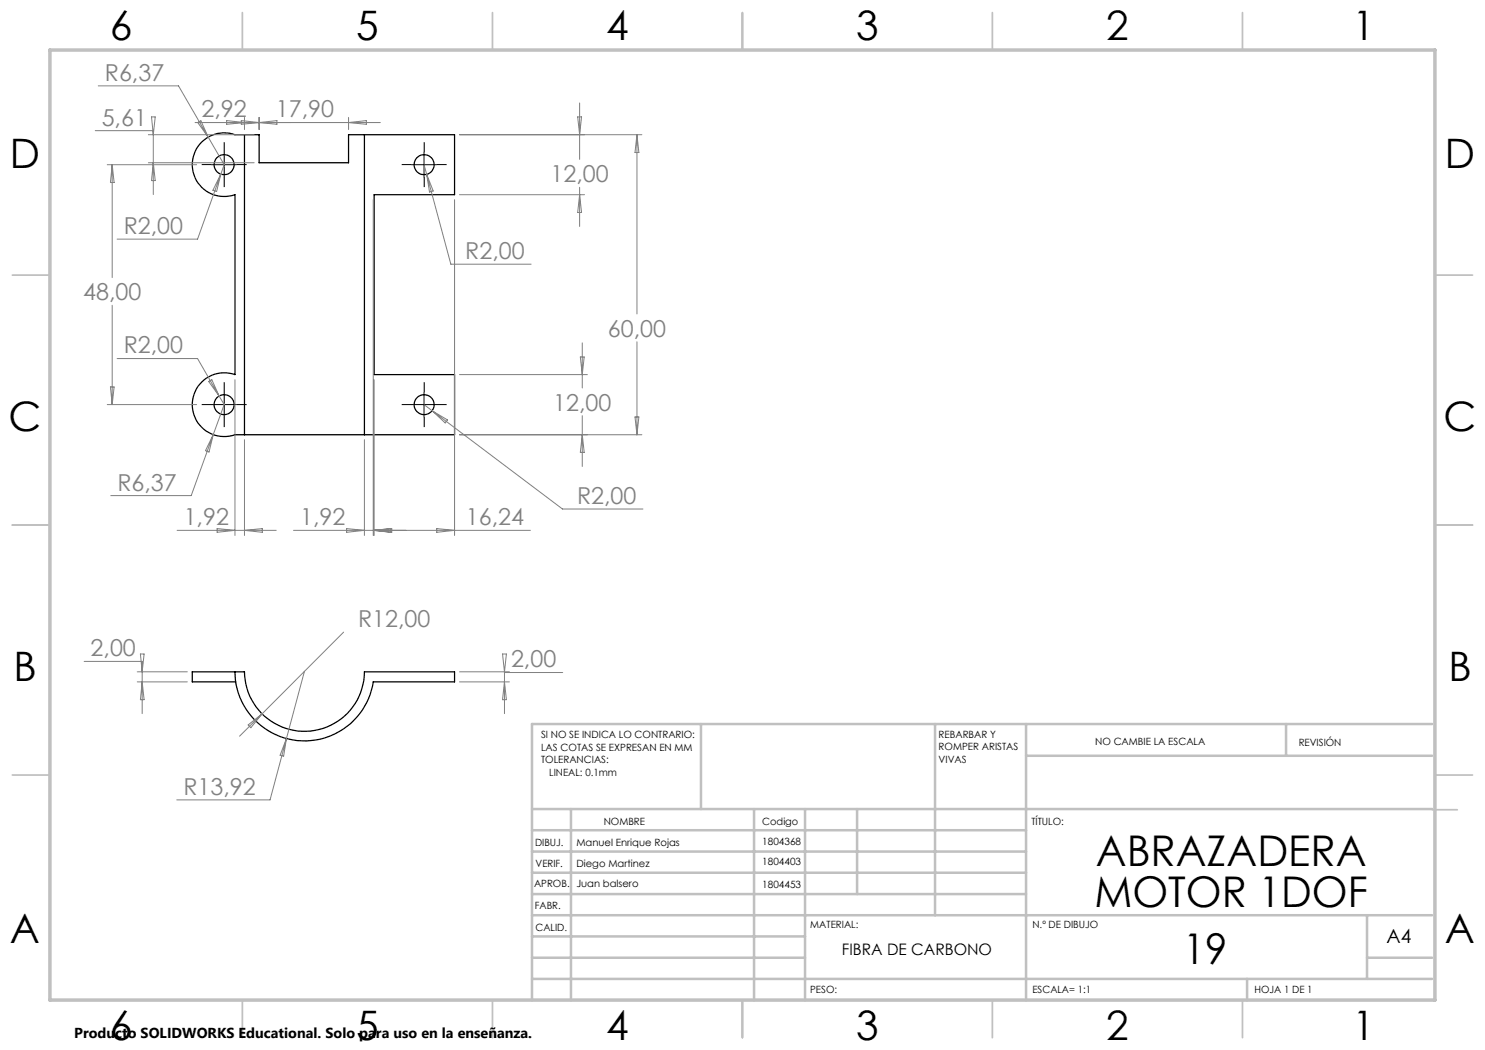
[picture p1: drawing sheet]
<svg xmlns="http://www.w3.org/2000/svg" width="297mm" height="210mm" viewBox="0 0 297 210" stroke-linecap="round" stroke-linejoin="round" font-family="sans-serif">
<g fill="none" stroke="#000" stroke-width=".25">
<path d="M48.9 26.9h2.9v5.7h17.9v-5.7h3.2M48.9 26.9h-1.9a6.4 6.4 0 0 0-8.6 6 6.4 6.4 0 0 0 8.6 6v36a6.4 6.4 0 0 0-8.6 6 6.4 6.4 0 0 0 8.6 6.1h1.9M48.9 26.9v60.1M72.9 26.9h18v12h-16.1v36h16.1v12.1h-18M72.9 26.9v60.1M48.9 87h24M47 134.4h-8.5v2h8.6M47 134.4h1.9a12 12 0 0 0 12 11.9 12 12 0 0 0 12-11.9h18v2h-16.3a13.9 13.9 0 0 1-14.7 11.7 13.9 13.9 0 0 1-12.9-13.7z"/>
<circle cx="44.8" cy="32.9" r="2"/>
<circle cx="84.8" cy="32.9" r="2"/>
<circle cx="44.8" cy="80.9" r="1.99"/>
<circle cx="84.8" cy="80.9" r="1.99"/>
</g>
<g fill="none" stroke="#000" stroke-width=".2" stroke-dasharray="15.2 1.3 1.3 1.3" stroke-linecap="butt">
<path d="M42.3 32.9h-2M44.8 30.4v-2M44.8 35.4v2M47.3 32.9h2M82.3 32.9h-2M84.8 30.4v-2M84.8 35.4v2M87.3 32.9h2M44.8 78.4v-2M84.8 78.4v-2M42.3 80.9h-2M44.8 83.4v2"/>
<path d="M47.3 80.9h2M82.3 80.9h-2M84.8 83.4v2M87.3 80.9h2"/>
</g>
<path d="M42.3 32.9h5M44.8 30.4v5M82.3 32.9h5M84.8 30.4v5M44.8 78.4v5M84.8 78.4v5M42.3 80.9h5M82.3 80.9h5" fill="none" stroke="#000" stroke-width=".2"/>
<g fill="none" stroke="#808080" stroke-width=".2">
<path d="M19.6 17.2h16.1l9.1 15.7-5.3 14.9h-16.1M19 26.1h11.7v12.8M21.4 32.9h17.9M22.4 32.9v22.6M22.4 32.9l.4 3.6h-.7zM29.7 26.9h21.1M29.7 32.6h21.1M30.3 23.4h.7l-.3 3.5zM30.7 32.6l.3 3.5h-.7zM39 24.5h37.1M39.5 24.5l.7-.3 1.4 3.2zM44.2 34.8l-.9 3.5-.7-.2z"/>
<path d="M45.3 24.1l3.6 .4-3.6 .4zM48.3 24.1l3.5 .4-3.5 .4zM48.9 23.5v2.4M51.8 23.5v2.4M51.8 24.5l3.6-.4v.8zM69.7 23.5v2.4M69.7 24.5l3.6-.4v.8zM74.6 39.9v67.2M84.8 32.9l.5 2M85.3 34.9l4.9 17.9h16M85.3 34.9l1.3 3.3-.7 .2zM90.9 39.9v67.2"/>
<path d="M91.9 26.9h36.5M91.9 38.9h25M115.5 23.4h.8l-.4 3.5zM115.9 20.6v11.3M115.9 37.5v7.8M115.9 38.9l.4 3.6h-.8zM127.4 26.9v35.9M127.4 26.9l.4 3.6h-.8zM22.1 77.4h.7l-.4 3.5zM22.4 61.1v19.8M23.4 71.7h16.1l4.3 7.5M41.7 76.3l.7-.4 1.4 3.3z"/>
<path d="M43.8 79.2l1 1.7-2.1 6M47 75.9v31.2M74.8 75.9v31.2M91.9 74.9h25.6M116.1 71.4h.7l-.3 3.5zM116.5 68.6v9M127.4 68.4v18.6M21.4 80.9h17.9M42.7 86.9l-4.5 12.2h-16M42.7 86.9l-.9 3.5-.7-.3zM48.9 87.9v19.2M72.9 87.9v19.2"/>
<path d="M84.8 80.9l1.6 1.3M86.4 82.2l26.1 19.6h16.1M86.4 82.2l3.1 1.8-.5 .6zM91.9 87h36.5M116.5 83.1v10.2M116.5 87l.3 3.5h-.7zM127 83.4h.8l-.4 3.6zM35.4 106.1h19.8M43.4 105.7l3.6 .4-3.6 .4zM48.9 106.1l3.6-.4v.8zM58.7 106.1h47.4M69.3 105.7l3.6 .4-3.6 .4z"/>
<path d="M74.8 106.1l3.6-.4v.8l-3.8-.4 3.6-.4v.8M87.3 105.7l3.6 .4-3.6 .4zM16.8 132.3h11.6v10.4M27.4 134.4h10.1M27.4 136.4h10.1M28.1 130.8h.7l-.4 3.6zM28.4 136.4l.4 3.5h-.7zM60.9 134.3l-6.9 25.7h-18.7M68.7 126.4l-16.3 16.4M91.9 134.4h10M91.9 136.4h10M100.5 130.8h.8l-.4 3.6z"/>
<path d="M100.9 136.4l.4 3.5h-.8zM100.9 134.5h11.6M100.9 134.4v8.3M49.6 145l2.8-2.2-2.2 2.7zM52.4 142.8l-4.5 4.4M57.3 147.7l-.6 3.5-.7-.1z"/>
</g>
<g fill="none" stroke="#c0c0c0" stroke-width=".35">
<path d="M48.5 2.5v7.5M98.5 2.5v7.5M148.5 2.5v7.5M198.5 2.5v7.5M248.5 2.5v7.5M2.5 55h7.5M287 55h7.5M2.5 105h7.5M287 105h7.5M2.5 155h7.5M287 155h7.5M286.5 162h5"/>
<path d="M48.5 200v7.5M98.5 200v7.5M148.5 200v7.5M198.5 200v7.5M248.5 200v7.5"/>
</g>
<g fill="none" stroke="#c0c0c0" stroke-width=".5">
<path d="M140.2 144.8v17M187 144.8v38.2M205.2 144.8v55.3M205.2 151.2h81.2M257.2 144.8v6.4M286.4 144.8h-180v55.3M106.4 161.8h180M106.4 178.8h98.8M106.4 174.5h98.8M106.4 170.3h98.8M106.4 166h98.8M114.2 161.8v38.3"/>
<path d="M150.8 161.8v38.3M161 161.8v38.3M171.4 161.8v17M106.4 195.8h180M106.4 191.5h54.6M106.4 187.3h54.6M106.4 183h180M249.4 195.8v4.3M273.4 191.5h13M273.4 183v12.8"/>
</g>
<path d="M10 10h277v190h-277z" fill="none" stroke="#c0c0c0" stroke-width=".7"/>
<g font-size="8.5">
<text x="219.2" y="173.3">ABRAZADERA</text>
<text x="218.9" y="181.4">MOTOR 1DOF</text>
<text x="236.6" y="192.8">19</text>
</g>
<g font-size="8.1">
<text x="22" y="8">6</text>
<text x="71.2" y="8">5</text>
<text x="121.2" y="8">4</text>
<text x="171.2" y="8">3</text>
<text x="221.2" y="8">2</text>
<text x="270.5" y="8">1</text>
<text x="2" y="33.6">D</text>
<text x="289" y="33.6">D</text>
<text x="1.7" y="86.1">C</text>
<text x="288.7" y="86.1">C</text>
<text x="2.7" y="136.1">B</text>
<text x="289.7" y="136.1">B</text>
<text x="2" y="188.6">A</text>
<text x="289" y="188.6">A</text>
<text x="22" y="208">6</text>
<text x="71.2" y="208">5</text>
<text x="121.2" y="208">4</text>
<text x="171.2" y="208">3</text>
<text x="221.2" y="208">2</text>
<text x="270.5" y="208">1</text>
</g>
<g font-size="4.7" fill="#808080">
<text x="21" y="16.1">R6,37</text>
<text x="40.3" y="23.5">2,92</text>
<text x="55.2" y="23.5">17,90</text>
<text x="20.3" y="25.1">5,61</text>
<text x="110.1" y="36.4">12,00</text>
<text x="24.7" y="46.8">R2,00</text>
<text x="93.1" y="51.8">R2,00</text>
<text x="16.6" y="60">48,00</text>
<text x="24.7" y="70.7">R2,00</text>
<text x="121.6" y="67.3">60,00</text>
<text x="110.7" y="82.1">12,00</text>
<text x="23.5" y="98.1">R6,37</text>
<text x="115.4" y="100.8">R2,00</text>
<text x="36.7" y="105.1">1,92</text>
<text x="60" y="105.1">1,92</text>
<text x="93.2" y="105.1">16,24</text>
<text x="71.6" y="125.4">R12,00</text>
<text x="18.1" y="131.2">2,00</text>
<text x="102.2" y="133.5">2,00</text>
<text x="36.7" y="158.9">R13,92</text>
</g>
<text font-size="3.9" x="277.3" y="188.5">A4</text>
<text font-size="3.2" x="168.4" y="190.9">FIBRA DE CARBONO</text>
<text font-size="2.9" x="14.9" y="207.6">Producto SOLIDWORKS Educational. Solo para uso en la enseñanza.</text>
<g font-size="2">
<text x="108.2" y="147.6">SI NO SE INDICA LO CONTRARIO:</text>
<text x="187.7" y="147.5">REBARBAR Y</text>
<text x="219" y="149">NO CAMBIE LA ESCALA</text>
<text x="259.7" y="149.2">REVISIÓN</text>
<text x="108.2" y="150.1">LAS COTAS SE EXPRESAN EN MM</text>
<text x="108.2" y="152.6">TOLERANCIAS:</text>
<text x="109.8" y="155.1">LINEAL: 0.1mm</text>
<text x="187.7" y="150">ROMPER ARISTAS</text>
<text x="187.7" y="152.5">VIVAS</text>
<text x="120.7" y="165">NOMBRE</text>
<text x="152.5" y="165">Codigo</text>
<text x="206.3" y="165">TÍTULO:</text>
<text x="107" y="169.1">DIBUJ.</text>
<text x="107.1" y="173.4">VERIF.</text>
<text x="115.3" y="173.4">Diego Martinez</text>
<text x="115.3" y="169.2">Manuel Enrique Rojas</text>
<text x="152.5" y="169">1804368</text>
<text x="152.5" y="173.1">1804403</text>
<text x="106.8" y="177.5">APROB.</text>
<text x="115.3" y="177.5">Juan balsero</text>
<text x="152.5" y="177.6">1804453</text>
<text x="107" y="181.8">FABR.</text>
<text x="162.1" y="185.5">MATERIAL:</text>
<text x="206.5" y="185.5">N.º DE DIBUJO</text>
<text x="107.1" y="186.2">CALID.</text>
<text x="162" y="198.6">PESO:</text>
<text x="206.5" y="198.6">ESCALA= 1:1</text>
<text x="250.9" y="198.6">HOJA 1 DE 1</text>
</g>
</svg>
